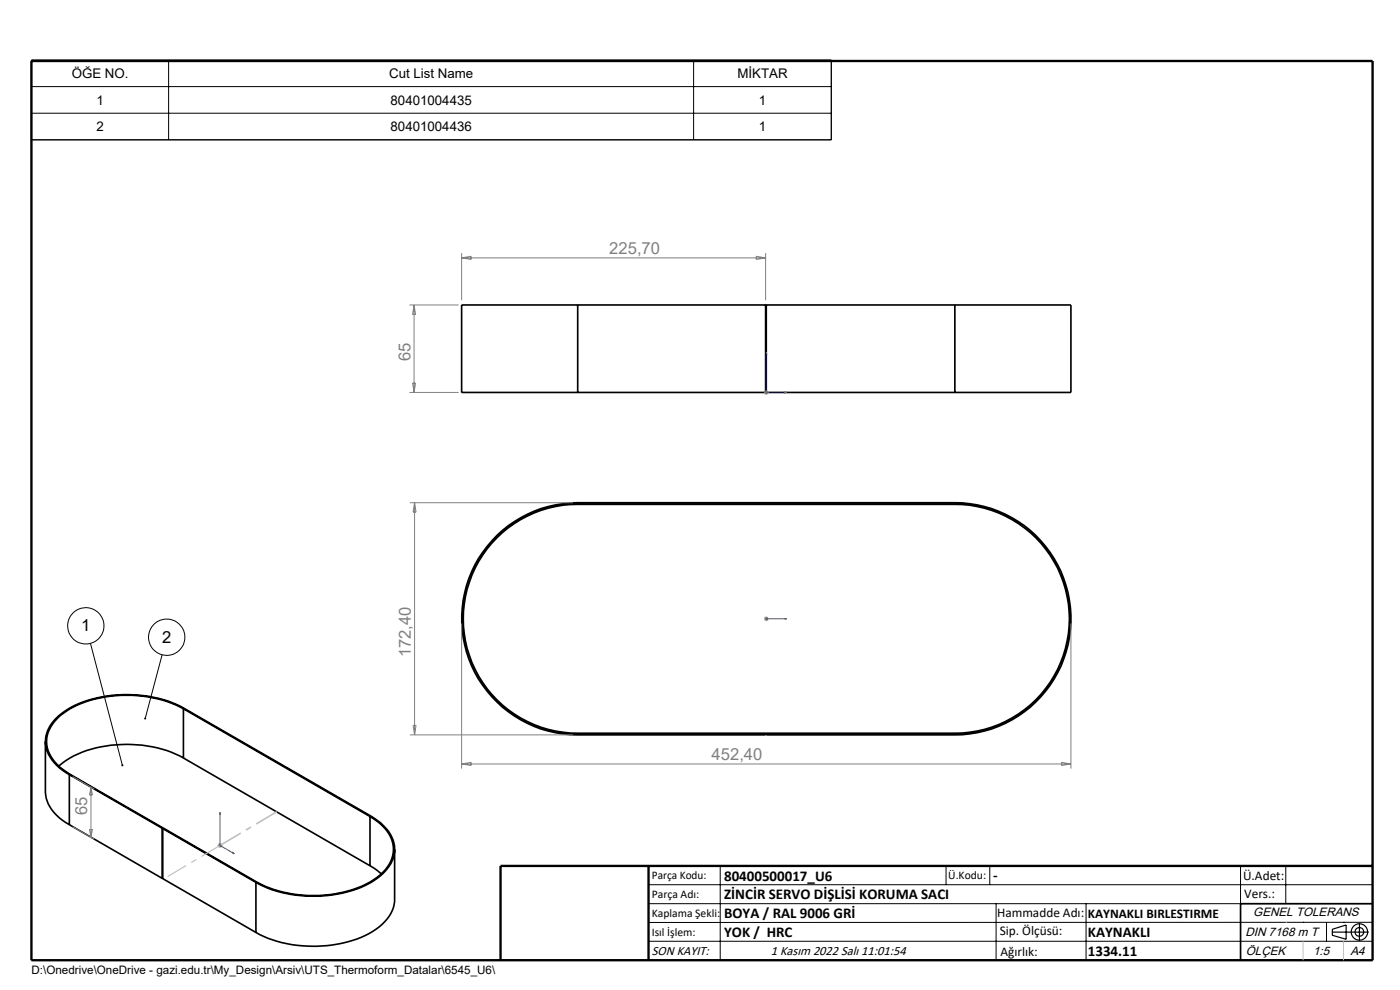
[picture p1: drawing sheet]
<svg xmlns="http://www.w3.org/2000/svg" width="297mm" height="210mm" viewBox="0 0 297 210" stroke-linecap="round" stroke-linejoin="round" font-family="sans-serif">
<g fill="none" stroke="#000" stroke-width=".35">
<path d="M122.6 64.7h-24.7v18.5h24.7M122.6 64.7v18.5M122.6 64.7h80M162.4 64.7v18.5M162.6 64.7v18.5M202.6 64.7h24.6v18.5h-24.6M202.6 64.7v18.5M122.6 83.2h80M162.4 82.9h.2M122.6 106.6a24.6 24.6 0 0 0-24.6 24.7 24.6 24.6 0 0 0 24.6 24.6M122.6 107a24.3 24.3 0 0 0-24.3 24.3 24.3 24.3 0 0 0 24.3 24.2M122.6 106.6v.4"/>
<path d="M122.6 106.6h80M122.6 107h80M202.6 106.6a24.6 24.6 0 0 1 24.6 24.7 24.6 24.6 0 0 1-24.6 24.6M202.6 107a24.3 24.3 0 0 1 24.3 24.3 24.3 24.3 0 0 1-24.3 24.2M202.6 106.6v.4M9.6 157.3v10.6a8.2 8.2 0 0 0 4.3 6.6l.8 .4M38.9 150.3a26.8 26.8 0 0 0-24 0 9.2 9.2 0 0 0-5 6.4 7.8 7.8 0 0 0 4.2 7.1l.8 .4M38.9 150.3l39.6 22.9M38.9 150.3v10.5M39.1 150.3a27 27 0 0 0-19.5-2 14.8 14.8 0 0 0-9.2 6 6.4 6.4 0 0 0 1.6 8l1.2 1.1 1.5 .9M39.1 150.3h-.2M39.1 150.3l39.6 22.8"/>
<path d="M122.6 155.5v.4M122.6 155.5h80M162.4 155.5v.4h-39.8M162.6 155.5v.4h40M202.6 155.5v.4M14.7 164.3l19.7 11.4M14.7 174.9l19.7 11.4M14.7 164.3v10.6M14.9 164.2l19.7 11.4M14.9 164.2l-.2 .1M34.4 175.7v10.6M34.5 175.7v10.7l19.8 11.4"/>
<path d="M34.5 175.7l19.8 11.5M34.5 175.7h.2l19.8 11.4M34.6 175.6l-.2 .1M34.6 175.6v.1M38.9 160.8a26.5 26.5 0 0 0-19.5-1.9 16.4 16.4 0 0 0-6.9 3.6M38.9 160.8l39.6 22.8M78.5 173.2a8.9 8.9 0 0 1 4.9 6.3 7.7 7.7 0 0 1-4.1 7.1 25.9 25.9 0 0 1-19.3 2.6l-3-.9-2.5-1.2M78.5 173.2v10.4M78.7 173.1a9.6 9.6 0 0 1 5 6.2 7.3 7.3 0 0 1-3.2 6.7 24.1 24.1 0 0 1-16.5 4 23.3 23.3 0 0 1-9.7-2.8M78.7 173.1l-.2 .1M34.5 186.3h-.1M54.3 187.2v10.6"/>
<path d="M54.5 187.1l-.2 .1M78.5 183.6l2.4 1.8M83.7 180.2v10.6a8.4 8.4 0 0 1-4.6 6.8 26.8 26.8 0 0 1-21.3 1.7l-3.5-1.5M291.2 191.7h-28v12"/>
</g>
<g fill="none" stroke="#000" stroke-width=".21">
<path d="M6.7 12.8h169.7v16.9h-169.7zM6.7 18.4h169.7M35.8 12.8v16.9M147.1 12.8v16.9M6.7 24h169.7M19.2 136.5l6.8 25.8M34.4 138.9l-3.6 13.5M137.6 187.7h153.6M137.6 191.7h153.6M137.6 199.7h153.6M152.8 183.7v20M200.7 183.7v4"/>
<path d="M210 183.7v4M211.3 191.7v12M230.4 191.7v12M263.2 183.7v20M272.8 183.7v8M276.4 195.6h.1M281.4 195.6v4.1M285 195.6h.1M291.2 195.6l-153.6 .1"/>
<circle cx="18.2" cy="132.7" r="3.8"/>
<circle cx="35.4" cy="135.2" r="3.8"/>
</g>
<g fill="none" stroke="#000" stroke-width=".25">
<path d="M282.6 197.7h7.8M282.6 197.1l3-.9v3l-3-.8zM288.4 195.8v3.8M106.2 203.7h185"/>
<circle cx="288.4" cy="197.7" r="1.74"/>
<circle cx="288.4" cy="197.7" r=".93"/>
</g>
<path d="M162.6 74.7v8.5h4.3M162.6 74.7l.1 .4h-.2zM166.4 83.1l.5 .1-.5 .2zM162.5 131.3h.2zM162.6 131.3h.1M162.6 131.3h4.3M166.9 131.3h-.5h.5M46.7 172.3v.4l-.1-.1zM46.7 172.3v7l3 1.8M49.4 180.8l.3 .3-.3-.1z" fill="none" stroke="#00f" stroke-width=".21"/>
<g fill="none" stroke="#808080" stroke-width=".21">
<path d="M97.9 53.7v10M97.9 54.7h64.5M97.9 54.7l2-.3v.6zM160.4 54.4l2 .3-2 .3zM162.4 53.7v10M86.9 64.7h10.4M87.8 64.7v18.5M87.8 64.7l.4 2h-.7zM86.9 83.2h10.4M87.5 81.3h.7l-.4 1.9zM162.1 83.2h1M162.2 82.9l.7 .7"/>
<path d="M162.6 82.8v1M162.9 82.9l-.7 .7M86.9 106.6h34.7M87.9 106.6v49.3M87.9 106.6l.4 2h-.7zM97.9 132.2v30.8M162.1 131.3h1M162.2 130.9l.7 .7M162.6 130.8v1M162.9 130.9l-.7 .7M227.2 132.2v30.8M86.9 155.9h34.7"/>
<path d="M87.6 153.9h.7l-.4 2zM15.4 164.7l4.6 2.7M15.4 175.4l4.6 2.6M19 176h.6l-.3 1.6zM19.3 167v10.6M19.3 167l.3 1.6h-.6zM46.2 179.3h1M46.3 179l.7 .7M46.7 178.8v1M47 179l-.7 .7M97.9 162.1l2-.4v.7zM97.9 162.1h129.3"/>
<path d="M225.2 161.7l2 .4-2 .3z"/>
</g>
<path d="M6.7 12.9h284.5v190.8h-284.5zM137.6 183.7v20M291.2 183.7h-185v20" fill="none" stroke="#000" stroke-width=".5"/>
<path d="M276.4 199.7v4M285 199.7v4" fill="none" stroke="#c0c0c0" stroke-width=".21"/>
<path d="M46.7 179.3l-11.2 6.7" fill="none" stroke="#c0c0c0" stroke-width=".25" stroke-dasharray="15.2 1.3 1.3 1.3" stroke-dashoffset="10.7" stroke-linecap="butt"/>
<path d="M272.8 195.6h.1" fill="none" stroke="#c0c0c0" stroke-width=".25"/>
<path d="M46.7 179.3l12-7.1" fill="none" stroke="#c0c0c0" stroke-width=".35" stroke-dasharray="15.2 1.3 1.3 1.3" stroke-dashoffset="10.2" stroke-linecap="butt"/>
<path d="M25.8 162.2v.3l.2 .1v-.3l.1 .2a.21 .21 0 0 0 0-.3 .21 .21 0 0 0-.3 0zM30.6 152.3l.2 .3v-.2v.2l.2-.1a.21 .21 0 0 0-.1-.3 .21 .21 0 0 0-.3 .1z" fill="#000"/>
<g fill="#00f">
<path d="M49.4 180.8l.3 .3-.3-.1zM46.7 172.3v.4l-.1-.1z"/>
<path d="M166.4 83.1l.5 .1-.5 .2zM162.6 74.7l.1 .4h-.2zM166.4 131.3h.5zM162.5 131.3h.2z"/>
</g>
<g font-size="3.5" fill="#808080">
<text x="129.3" y="53.9">225,70</text>
<text x="87.1" y="76.5" transform="rotate(-90 87.1 76.5)">65</text>
<text x="87.2" y="139.4" transform="rotate(-90 87.2 139.4)">172,40</text>
<text x="151" y="161.2">452,40</text>
<text x="18.5" y="172.8" transform="rotate(-90 18.5 172.8)">65</text>
</g>
<g font-size="3.5">
<text x="17.2" y="133.9">1</text>
<text x="34.4" y="136.3">2</text>
</g>
<g font-size="3.2">
<text x="153.6" y="186.8">80400500017_U6</text>
<text x="153.6" y="190.8">ZİNCİR SERVO DİŞLİSİ KORUMA SACI</text>
<text x="210.7" y="186.6">-</text>
<text x="153.6" y="194.8">BOYA / RAL 9006 GRİ</text>
<text x="153.6" y="198.8">YOK / HRC</text>
<text x="230.8" y="198.7">KAYNAKLI</text>
<text x="230.8" y="202.8">1334.11</text>
</g>
<g font-size="2.8">
<text x="15.2" y="16.6">ÖĞE NO.</text>
<text x="82.5" y="16.6">Cut List Name</text>
<text x="156.4" y="16.6">MİKTAR</text>
<text x="20.5" y="22.2">1</text>
<text x="82.9" y="22.2">80401004435</text>
<text x="161" y="22.2">1</text>
<text x="20.5" y="27.9">2</text>
<text x="82.9" y="27.9">80401004436</text>
<text x="161" y="27.9">1</text>
<text x="263.7" y="186.7">Ü.Adet:</text>
<text x="263.9" y="190.5">Vers.:</text>
<text x="211.5" y="194.5">Hammadde Adı:</text>
<text x="230.8" y="194.7">KAYNAKLI BIRLESTIRME</text>
<text x="138.3" y="202.6">SON KAYIT:</text>
<text x="163.5" y="202.6">1 Kasım 2022 Salı 11:01:54</text>
<text x="212.1" y="198.4">Sip. Ölçüsü:</text>
<text x="212.2" y="202.7">Ağırlık:</text>
</g>
<g font-size="2.6">
<text x="265.9" y="194.4">GENEL TOLERANS</text>
<text x="264.2" y="198.5">DIN 7168 m T</text>
<text x="264.3" y="202.6">ÖLÇEK</text>
<text x="278.5" y="202.6">1:5</text>
<text x="286.5" y="202.6">A4</text>
</g>
<g font-size="2.5">
<text x="138.3" y="186.4">Parça Kodu:</text>
<text x="138.3" y="190.5">Parça Adı:</text>
<text x="201.2" y="186.5">Ü.Kodu:</text>
<text x="138.3" y="194.5">Kaplama Şekli:</text>
<text x="138.3" y="198.6">Isıl İşlem:</text>
<text x="6.7" y="206.7">D:\Onedrive\OneDrive - gazi.edu.tr\My_Design\Arsiv\UTS_Thermoform_Datalar\6545_U6\</text>
</g>
</svg>
